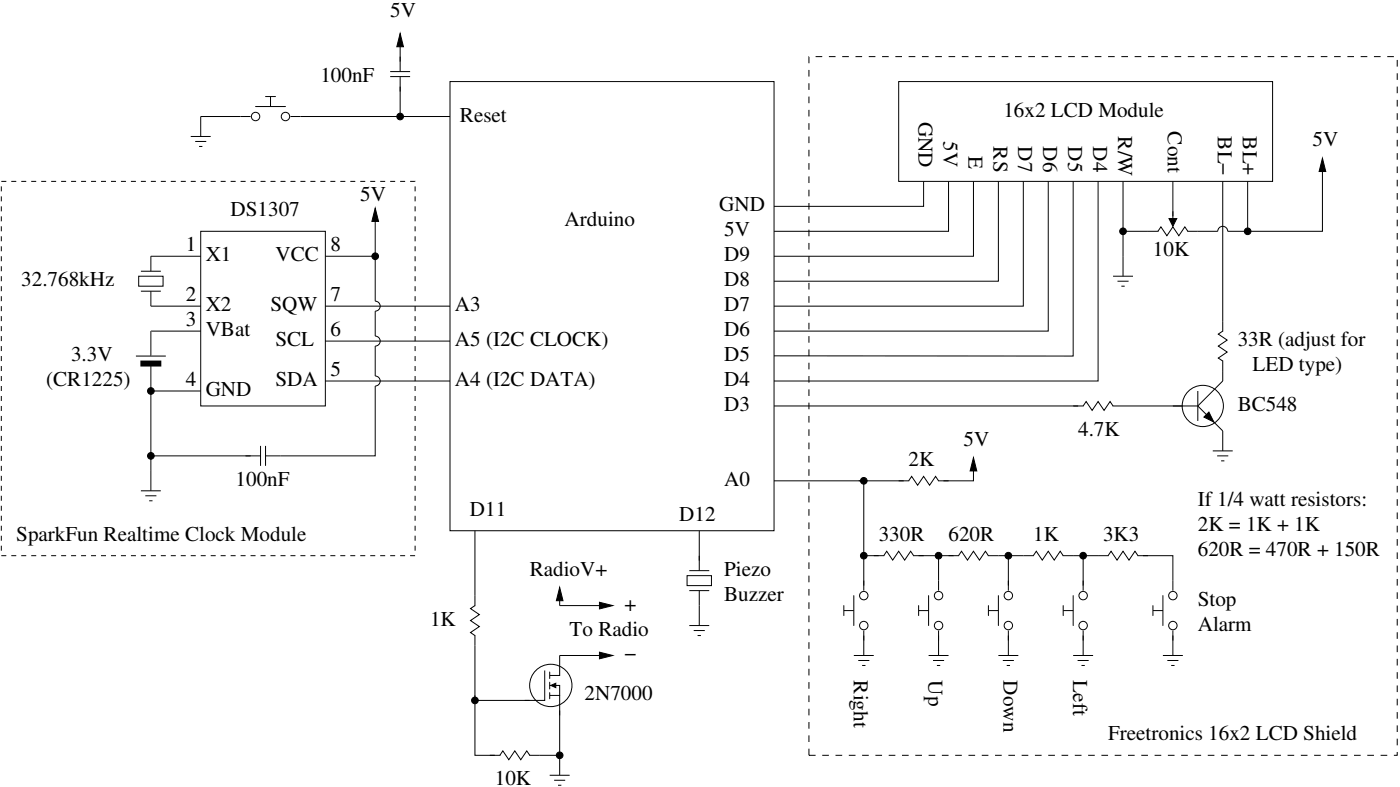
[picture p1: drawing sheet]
<svg xmlns="http://www.w3.org/2000/svg" width="281mm" height="158mm" viewBox="0 0 281 158" stroke-linecap="round" stroke-linejoin="round" font-family="sans-serif">
<g fill="none" stroke="#000" stroke-width=".2">
<path d="M53.3 19.3h2M54.3 19.3v2M78.3 14.3h4M78.3 15.3h4M80.3 6.7l.6 2.7h-1.3zM80.3 6.3v8M80.3 15.3v8M90.3 16.3h65v90h-65zM180.3 16.3h75v20h-75zM38.3 27.3h4M39.2 28.3h2.2M39.9 29.3h.7"/>
<path d="M50.3 23.3h-10v4M51.3 21.3h6M58.3 23.3h32M185.3 36.3v5h-30M190.3 36.3v10h-35M195.3 36.3v15h-40M200.3 36.3v20h-45M205.3 36.3v25h-50M210.3 36.3v30h-55M215.3 36.3v35h-60M220.3 36.3v40h-65M225.3 36.3v10"/>
<path d="M235.3 36.3v8M245.3 36.3v30.2M265.3 31.7l.6 2.7h-1.3zM265.3 31.3v15h-15v-10M27.8 55.3h4.9v2h-4.9zM28.3 58.3h4M28.3 54.3h4M30.3 58.3v3h10M40.3 46.3h25v35h-25zM40.3 51.3h-10v3M75.3 41.7l.6 2.7h-1.3zM75.3 51.3v9a1 1 0 0 1 1 1 1 1 0 0 1-1 1v5a1 1 0 0 1 1 1 1 1 0 0 1-1 1v6a1 1 0 0 1 1 1 1 1 0 0 1-1 1v14h-19"/>
<path d="M75.3 41.3v10h-10M223.3 55.3h4M224.1 56.3h2.3M224.9 57.3h.7M232.3 46.3l.6-.8 1.2 1.7 1.2-1.7 1.2 1.7 1.2-1.7 .6 .8M232.4 46.3h-7.1v9M234.5 43.8h1.5l-.7 1.5zM238.1 46.3h6.2a1 1 0 0 1 1-1 1 1 0 0 1 1 1h4M30.3 66.3h10M40.3 78.3h-10v16M65.3 61.3h25M65.3 68.3h25"/>
<path d="M65.3 76.3h25M245.3 66.3l-.9 .6 1.7 1.2-1.7 1.2 1.7 1.2-1.7 1.2 .9 .6M245.3 72.2v4.1M30.3 91.3h20M155.3 96.3h18v21M155.3 81.3h61M172.3 96.3h10.1M182.3 96.3l.6-.8 1.2 1.7 1.2-1.7 1.2 1.7 1.2-1.7 .6 .8M188.1 96.3h2.2M195.3 91.7l.6 2.7h-1.3zM195.3 91.3v5h-6M225.3 81.3h12"/>
<path d="M243.3 90.3h4M244.1 91.3h2.3M244.9 92.3h.7M245.3 86.3v4M95.3 106.3v13M112.3 117.7l.6 2.7h-1.3zM112.3 117.3v4h11M140.3 106.3v6M171.3 119.3v6M173.3 111.3h4.1M173.3 116.3v2M177.3 111.3l.6-.8 1.2 1.7 1.2-1.7 1.2 1.7 1.2-1.7 .6 .8"/>
<path d="M183.1 111.3h9.3M186.3 119.3v6M188.3 111.3v7M192.3 111.3l.6-.8 1.2 1.7 1.2-1.7 1.2 1.7 1.2-1.7 .6 .8M198.1 111.3h9.3M200.3 119.3v6M202.3 111.3v7M207.3 111.3l.6-.8 1.2 1.7 1.2-1.7 1.2 1.7 1.2-1.7 .6 .8M213.1 111.3h9.3M215.3 119.3v6M217.3 111.3v7M222.3 111.3l.6-.8 1.2 1.7 1.2-1.7 1.2 1.7 1.2-1.7 .6 .8"/>
<path d="M228.1 111.3h2.2M229.3 111.3h6v7M233.3 119.3v6M95.3 129.3v11h11M95.3 139.3v12h4M112.3 131.3h11M120.2 120.7l2.7 .6-2.7 .7zM120.2 130.7l2.7 .6-2.7 .7zM169.3 122.3h2M169.3 121.3v2M171.3 131.3h4M172.1 132.3h2.3"/>
<path d="M172.9 133.3h.7M173.3 126.3v5M184.3 122.3h2M184.3 121.3v2M186.3 131.3h4M187.1 132.3h2.3M187.9 133.3h.7M188.3 126.3v5M198.3 122.3h2M198.3 121.3v2M200.3 131.3h4M201.1 132.3h2.3"/>
<path d="M201.9 133.3h.7M202.3 126.3v5M213.3 122.3h2M213.3 121.3v2M215.3 131.3h4M216.1 132.3h2.3M216.9 133.3h.7M217.3 126.3v5M231.3 122.3h2M231.3 121.3v2M233.3 131.3h4M234.1 132.3h2.3"/>
<path d="M234.9 133.3h.7M235.3 126.3v5M112.3 142.3v9h-4"/>
<circle cx="51.3" cy="23.3" r=".84"/>
<circle cx="57.3" cy="23.3" r=".84"/>
<circle cx="80.3" cy="23.3" r=".67"/>
<circle cx="225.3" cy="46.3" r=".67"/>
<circle cx="250.3" cy="46.3" r=".67"/>
<circle cx="173.3" cy="96.3" r=".67"/>
<circle cx="173.3" cy="111.3" r=".67"/>
<circle cx="173.3" cy="119.3" r=".84"/>
<circle cx="188.3" cy="111.3" r=".67"/>
<circle cx="188.3" cy="119.3" r=".84"/>
<circle cx="202.3" cy="111.3" r=".67"/>
<circle cx="202.3" cy="119.3" r=".84"/>
<circle cx="217.3" cy="111.3" r=".67"/>
<circle cx="217.3" cy="119.3" r=".84"/>
<circle cx="235.3" cy="119.3" r=".84"/>
<circle cx="173.3" cy="125.3" r=".84"/>
<circle cx="188.3" cy="125.3" r=".84"/>
<circle cx="202.3" cy="125.3" r=".84"/>
<circle cx="217.3" cy="125.3" r=".84"/>
<circle cx="235.3" cy="125.3" r=".84"/>
</g>
<g fill="#000">
<path d="M80.3 6.7l.6 2.7h-1.3zM265.3 31.7l.6 2.7h-1.3zM75.3 41.7l.6 2.7h-1.3zM234.5 43.8h1.5l-.7 1.5zM195.3 91.7l.6 2.7h-1.3zM112.3 117.7l.6 2.7h-1.3zM120.2 120.7l2.7 .6-2.7 .7zM120.2 130.7l2.7 .6-2.7 .7z"/>
<circle cx="80.3" cy="23.3" r=".67"/>
<circle cx="225.3" cy="46.3" r=".67"/>
<circle cx="250.3" cy="46.3" r=".67"/>
<circle cx="173.3" cy="96.3" r=".67"/>
<circle cx="173.3" cy="111.3" r=".67"/>
<circle cx="188.3" cy="111.3" r=".67"/>
<circle cx="202.3" cy="111.3" r=".67"/>
<circle cx="217.3" cy="111.3" r=".67"/>
</g>
<path d="M.3 36.3h83v75h-83z" fill="none" stroke="#000" stroke-width=".2" stroke-dasharray="1" stroke-linecap="butt"/>
<path d="M162.3 11.3h118v140h-118z" fill="none" stroke="#000" stroke-width=".2" stroke-dasharray="1.3" stroke-linecap="butt"/>
<path d="M30.3 73.3v5z" fill="#fff"/>
<path d="M28.3 72.3h4v1h-4zM30.3 73.3v5" fill="none" stroke="#000" stroke-width=".2"/>
<path d="M28.3 72.3h4v1h-4z" fill-rule="evenodd" fill="#000"/>
<path d="M27.3 71.3h6z" fill="#fff"/>
<path d="M27.3 71.3h6" fill="none" stroke="#000" stroke-width=".2"/>
<path d="M30.3 66.3v5z" fill="#fff"/>
<g fill="none" stroke="#000" stroke-width=".2">
<path d="M30.3 66.3v5M240.3 78.3v6M245.3 76.3l-5 5M28.3 98.3h4M29.2 99.3h2.2M30.3 94.3v4M49.3 91.3h3M52.3 89.3v4M53.3 91.3h3M53.3 89.3v4M215.3 81.3h2.1M217.3 81.3l.6-.8 1.2 1.7 1.2-1.7 1.2 1.7 1.2-1.7 .6 .8"/>
<path d="M223.1 81.3h2.2M235.3 81.3h5M240.3 81.3l5 5M241.5 83.6l1-1 1 2zM29.9 100.3h.7M95.3 119.3v2.2M137.8 115.3h4.9v2h-4.9zM138.3 118.3h4M138.3 114.3h4M140.3 111.3v3M140.3 118.3v7M95.3 121.3l-.9 .6 1.7 1.2-1.7 1.2 1.7 1.2-1.7 1.2 .9 .6"/>
<path d="M95.3 127.2v2.1M109.3 134.3v6h-4M110.3 139.3h2v4M110.3 137.3h2v2M110.3 134.7v1.3M110.3 136.7v1.4M110.3 138.8v1.2M110.5 137.3l1-.4v.9zM112.3 131.3v4h-2M138.3 125.3h4M139.1 126.3h2.3M139.9 127.3h.7"/>
<path d="M98.3 151.3h2.1M100.3 151.3l.6-.8 1.2 1.7 1.2-1.7 1.2 1.7 1.2-1.7 .6 .8M106.1 151.3h2.2M110.3 155.3h4M111.1 156.3h2.3M111.9 157.3h.7M112.3 151.3v4"/>
<circle cx="75.3" cy="51.3" r=".67"/>
<circle cx="30.3" cy="78.3" r=".67"/>
<circle cx="30.3" cy="91.3" r=".67"/>
<circle cx="241.3" cy="81.3" r="4.1"/>
<circle cx="110.5" cy="137.3" r="4.2"/>
<circle cx="95.3" cy="140.3" r=".67"/>
<circle cx="112.3" cy="151.3" r=".67"/>
</g>
<g fill="#000">
<path d="M241.5 83.6l1-1 1 2zM110.5 137.3l1-.4v.9z"/>
<circle cx="75.3" cy="51.3" r=".67"/>
<circle cx="30.3" cy="78.3" r=".67"/>
<circle cx="30.3" cy="91.3" r=".67"/>
<circle cx="95.3" cy="140.3" r=".67"/>
<circle cx="112.3" cy="151.3" r=".67"/>
</g>
<g font-size="4.2">
<text x="78.3" y="3.3">5V</text>
<text x="64.3" y="16.3">100nF</text>
<text x="201.3" y="23.3">16x2 LCD Module</text>
<text x="92.3" y="24.3">Reset</text>
<text x="184.3" y="24.3" transform="rotate(90 184.3 24.3)">GND</text>
<text x="189.3" y="28.3" transform="rotate(90 189.3 28.3)">5V</text>
<text x="199.3" y="29.3" transform="rotate(90 199.3 29.3)">RS</text>
<text x="204.3" y="29.3" transform="rotate(90 204.3 29.3)">D7</text>
<text x="209.3" y="29.3" transform="rotate(90 209.3 29.3)">D6</text>
<text x="214.3" y="29.3" transform="rotate(90 214.3 29.3)">D5</text>
<text x="219.3" y="29.3" transform="rotate(90 219.3 29.3)">D4</text>
<text x="224.3" y="27.3" transform="rotate(90 224.3 27.3)">R/W</text>
<text x="234.3" y="26.3" transform="rotate(90 234.3 26.3)">Cont</text>
<text x="244.3" y="27.3" transform="rotate(90 244.3 27.3)">BL−</text>
<text x="249.3" y="27.3" transform="rotate(90 249.3 27.3)">BL+</text>
<text x="263.3" y="29.3">5V</text>
<text x="194.3" y="31.3" transform="rotate(90 194.3 31.3)">E</text>
<text x="72.3" y="40.3">5V</text>
<text x="46.3" y="43.3">DS1307</text>
<text x="113.3" y="45.3">Arduino</text>
<text x="144.3" y="42.3">GND</text>
<text x="145.3" y="47.3">5V</text>
<text x="37.3" y="50.3">1</text>
<text x="41.3" y="52.3">X1</text>
<text x="55.3" y="52.3">VCC</text>
<text x="66.3" y="50.3">8</text>
<text x="145.3" y="52.3">D9</text>
<text x="231.3" y="51.3">10K</text>
<text x="4.3" y="57.3">32.768kHz</text>
<text x="145.3" y="57.3">D8</text>
<text x="37.3" y="60.3">2</text>
<text x="37.3" y="65.3">3</text>
<text x="41.3" y="62.3">X2</text>
<text x="54.3" y="62.3">SQW</text>
<text x="66.3" y="60.3">7</text>
<text x="91.3" y="62.3">A3</text>
<text x="145.3" y="62.3">D7</text>
<text x="41.3" y="67.3">VBat</text>
<text x="55.3" y="69.3">SCL</text>
<text x="66.3" y="67.3">6</text>
<text x="91.3" y="69.3">A5 (I2C CLOCK)</text>
<text x="145.3" y="67.3">D6</text>
<text x="248.3" y="69.3">33R (adjust for</text>
<text x="9.3" y="77.3">(CR1225)</text>
<text x="14.3" y="72.3">3.3V</text>
<text x="37.3" y="77.3">4</text>
<text x="55.3" y="77.3">SDA</text>
<text x="66.3" y="75.3">5</text>
<text x="91.3" y="77.3">A4 (I2C DATA)</text>
<text x="145.3" y="72.3">D5</text>
<text x="145.3" y="77.3">D4</text>
<text x="251.3" y="74.3">LED type)</text>
<text x="41.3" y="79.3">GND</text>
<text x="145.3" y="82.3">D3</text>
<text x="248.3" y="82.3">BC548</text>
<text x="193.3" y="89.3">5V</text>
<text x="216.3" y="87.3">4.7K</text>
<text x="182.3" y="93.3">2K</text>
<text x="47.3" y="97.3">100nF</text>
<text x="145.3" y="97.3">A0</text>
<text x="240.3" y="101.3">If 1/4 watt resistors:</text>
<text x="94.3" y="103.3">D11</text>
<text x="136.3" y="104.3">D12</text>
<text x="240.3" y="106.3">2K = 1K + 1K</text>
<text x="3.3" y="108.3">SparkFun Realtime Clock Module</text>
<text x="176.3" y="108.3">330R</text>
<text x="190.3" y="108.3">620R</text>
<text x="207.3" y="108.3">1K</text>
<text x="221.3" y="108.3">3K3</text>
<text x="240.3" y="111.3">620R = 470R + 150R</text>
<text x="106.3" y="115.3">RadioV+</text>
<text x="145.3" y="115.3">Piezo</text>
<text x="86.3" y="125.3">1K</text>
<text x="125.3" y="122.3">+</text>
<text x="145.3" y="120.3">Buzzer</text>
<text x="240.3" y="121.3">Stop</text>
<text x="114.3" y="127.3">To Radio</text>
<text x="240.3" y="126.3">Alarm</text>
<text x="125.3" y="132.3">−</text>
<text x="171.3" y="136.3" transform="rotate(90 171.3 136.3)">Right</text>
<text x="186.3" y="136.3" transform="rotate(90 186.3 136.3)">Up</text>
<text x="201.3" y="136.3" transform="rotate(90 201.3 136.3)">Down</text>
<text x="215.3" y="136.3" transform="rotate(90 215.3 136.3)">Left</text>
<text x="117.3" y="140.3">2N7000</text>
<text x="222.3" y="148.3">Freetronics 16x2 LCD Shield</text>
<text x="99.3" y="157.3">10K</text>
</g>
</svg>
